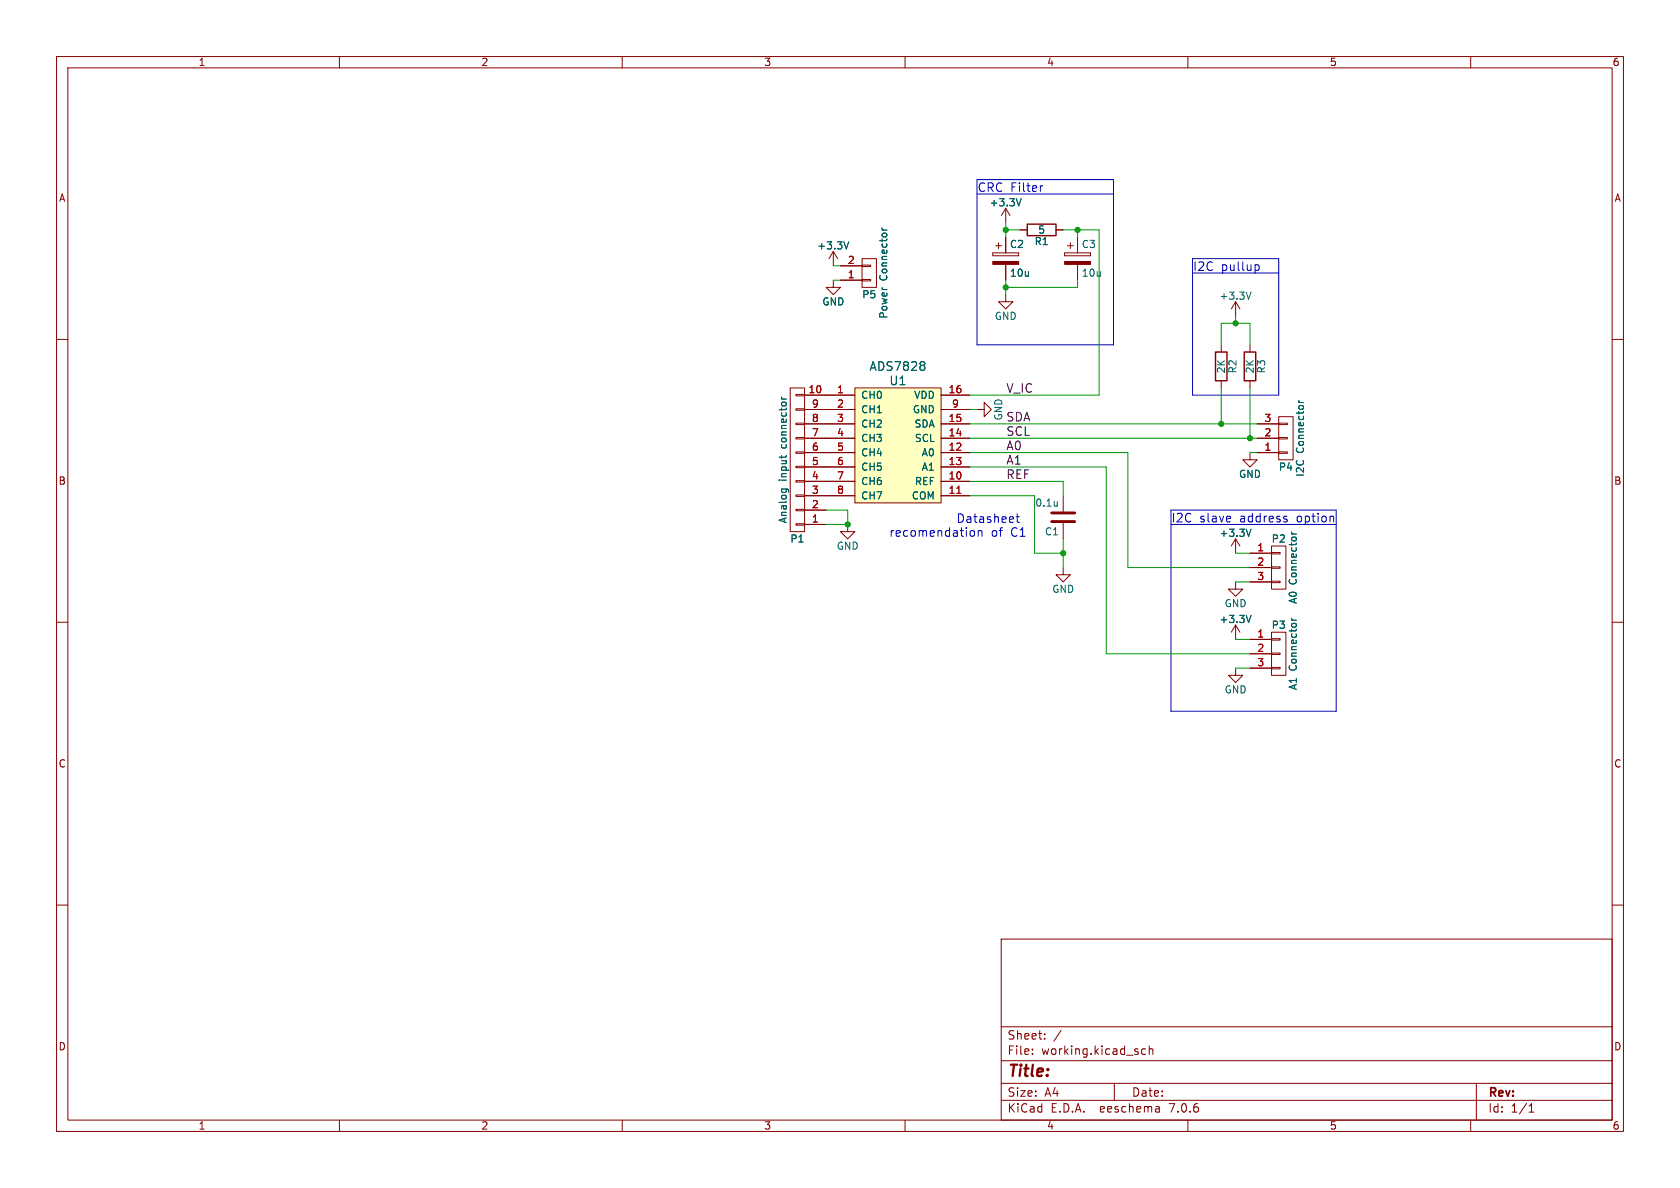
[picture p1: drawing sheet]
(kicad_sch (version 20230121) (generator eeschema)

 (paper "A4")

 (lib_symbols
  (symbol "main-rescue:+3.3V" (power) (pin_names (offset 0)) (in_bom yes) (on_board yes)
   (property "Reference" "#PWR" (at 0 -3.81 0) (effects (font (size 1.27 1.27)) hide))
   (property "Value" "+3.3V" (at 0 3.556 0) (effects (font (size 1.27 1.27))))
   (property "Footprint" "" (at 0 0 0) (effects (font (size 1.27 1.27))))
   (property "Datasheet" "" (at 0 0 0) (effects (font (size 1.27 1.27))))
   (symbol "+3.3V_0_1"
    (polyline (pts (xy -0.762 1.27) (xy 0 2.54)) (stroke (width 0) (type solid)) (fill (type none)))
    (polyline (pts (xy 0 0) (xy 0 2.54)) (stroke (width 0) (type solid)) (fill (type none)))
    (polyline (pts (xy 0 2.54) (xy 0.762 1.27)) (stroke (width 0) (type solid)) (fill (type none))))
   (symbol "+3.3V_1_1"
    (pin power_in line (at 0 0 90) (length 0) hide (name "+3V3" (effects (font (size 1.27 1.27)))) (number "1" (effects (font (size 1.27 1.27)))))))
  (symbol "main-rescue:ADS7828" (pin_names (offset 1.016)) (in_bom yes) (on_board yes)
   (property "Reference" "U" (at 0 11.43 0) (effects (font (size 1.524 1.524))))
   (property "Value" "ADS7828" (at 0 13.97 0) (effects (font (size 1.524 1.524))))
   (property "Footprint" "" (at 7.62 -13.97 0) (effects (font (size 1.524 1.524)) hide))
   (property "Datasheet" "http://www.ti.com/lit/ds/symlink/ads7828.pdf" (at 1.27 17.78 0) (effects (font (size 1.524 1.524)) hide))
   (symbol "ADS7828_0_1"
    (rectangle (start -7.62 10.16) (end 7.62 -10.16) (stroke (width 0) (type solid)) (fill (type background))))
   (symbol "ADS7828_1_1"
    (pin input line (at -12.7 8.89 0) (length 5.08) (name "CH0" (effects (font (size 1.27 1.27)))) (number "1" (effects (font (size 1.27 1.27)))))
    (pin input line (at 12.7 -6.35 180) (length 5.08) (name "REF" (effects (font (size 1.27 1.27)))) (number "10" (effects (font (size 1.27 1.27)))))
    (pin input line (at 12.7 -8.89 180) (length 5.08) (name "COM" (effects (font (size 1.27 1.27)))) (number "11" (effects (font (size 1.27 1.27)))))
    (pin input line (at 12.7 -1.27 180) (length 5.08) (name "A0" (effects (font (size 1.27 1.27)))) (number "12" (effects (font (size 1.27 1.27)))))
    (pin input line (at 12.7 -3.81 180) (length 5.08) (name "A1" (effects (font (size 1.27 1.27)))) (number "13" (effects (font (size 1.27 1.27)))))
    (pin input line (at 12.7 1.27 180) (length 5.08) (name "SCL" (effects (font (size 1.27 1.27)))) (number "14" (effects (font (size 1.27 1.27)))))
    (pin input line (at 12.7 3.81 180) (length 5.08) (name "SDA" (effects (font (size 1.27 1.27)))) (number "15" (effects (font (size 1.27 1.27)))))
    (pin input line (at 12.7 8.89 180) (length 5.08) (name "VDD" (effects (font (size 1.27 1.27)))) (number "16" (effects (font (size 1.27 1.27)))))
    (pin input line (at -12.7 6.35 0) (length 5.08) (name "CH1" (effects (font (size 1.27 1.27)))) (number "2" (effects (font (size 1.27 1.27)))))
    (pin input line (at -12.7 3.81 0) (length 5.08) (name "CH2" (effects (font (size 1.27 1.27)))) (number "3" (effects (font (size 1.27 1.27)))))
    (pin input line (at -12.7 1.27 0) (length 5.08) (name "CH3" (effects (font (size 1.27 1.27)))) (number "4" (effects (font (size 1.27 1.27)))))
    (pin input line (at -12.7 -1.27 0) (length 5.08) (name "CH4" (effects (font (size 1.27 1.27)))) (number "5" (effects (font (size 1.27 1.27)))))
    (pin input line (at -12.7 -3.81 0) (length 5.08) (name "CH5" (effects (font (size 1.27 1.27)))) (number "6" (effects (font (size 1.27 1.27)))))
    (pin input line (at -12.7 -6.35 0) (length 5.08) (name "CH6" (effects (font (size 1.27 1.27)))) (number "7" (effects (font (size 1.27 1.27)))))
    (pin input line (at -12.7 -8.89 0) (length 5.08) (name "CH7" (effects (font (size 1.27 1.27)))) (number "8" (effects (font (size 1.27 1.27)))))
    (pin input line (at 12.7 6.35 180) (length 5.08) (name "GND" (effects (font (size 1.27 1.27)))) (number "9" (effects (font (size 1.27 1.27)))))))
  (symbol "main-rescue:C" (pin_numbers hide) (pin_names (offset 0.254)) (in_bom yes) (on_board yes)
   (property "Reference" "C" (at 0.635 2.54 0) (effects (font (size 1.27 1.27)) (justify left)))
   (property "Value" "C" (at 0.635 -2.54 0) (effects (font (size 1.27 1.27)) (justify left)))
   (property "Footprint" "" (at 0.9652 -3.81 0) (effects (font (size 1.27 1.27))))
   (property "Datasheet" "" (at 0 0 0) (effects (font (size 1.27 1.27))))
   (symbol "C_0_1"
    (polyline (pts (xy -2.032 -0.762) (xy 2.032 -0.762)) (stroke (width 0.508) (type solid)) (fill (type none)))
    (polyline (pts (xy -2.032 0.762) (xy 2.032 0.762)) (stroke (width 0.508) (type solid)) (fill (type none))))
   (symbol "C_1_1"
    (pin passive line (at 0 3.81 270) (length 2.794) (name "~" (effects (font (size 1.016 1.016)))) (number "1" (effects (font (size 1.016 1.016)))))
    (pin passive line (at 0 -3.81 90) (length 2.794) (name "~" (effects (font (size 1.016 1.016)))) (number "2" (effects (font (size 1.016 1.016)))))))
  (symbol "main-rescue:CONN_01X02" (pin_names (offset 1.016) hide) (in_bom yes) (on_board yes)
   (property "Reference" "P" (at 0 3.81 0) (effects (font (size 1.27 1.27))))
   (property "Value" "CONN_01X02" (at 2.54 0 90) (effects (font (size 1.27 1.27))))
   (property "Footprint" "" (at 0 0 0) (effects (font (size 1.27 1.27))))
   (property "Datasheet" "" (at 0 0 0) (effects (font (size 1.27 1.27))))
   (symbol "CONN_01X02_0_1"
    (rectangle (start -1.27 -1.143) (end 0.254 -1.397) (stroke (width 0) (type solid)) (fill (type none)))
    (rectangle (start -1.27 1.397) (end 0.254 1.143) (stroke (width 0) (type solid)) (fill (type none)))
    (rectangle (start -1.27 2.54) (end 1.27 -2.54) (stroke (width 0) (type solid)) (fill (type none))))
   (symbol "CONN_01X02_1_1"
    (pin passive line (at -5.08 1.27 0) (length 3.81) (name "P1" (effects (font (size 1.27 1.27)))) (number "1" (effects (font (size 1.27 1.27)))))
    (pin passive line (at -5.08 -1.27 0) (length 3.81) (name "P2" (effects (font (size 1.27 1.27)))) (number "2" (effects (font (size 1.27 1.27)))))))
  (symbol "main-rescue:CONN_01X03" (pin_names (offset 1.016) hide) (in_bom yes) (on_board yes)
   (property "Reference" "P" (at 0 5.08 0) (effects (font (size 1.27 1.27))))
   (property "Value" "CONN_01X03" (at 2.54 0 90) (effects (font (size 1.27 1.27))))
   (property "Footprint" "" (at 0 0 0) (effects (font (size 1.27 1.27))))
   (property "Datasheet" "" (at 0 0 0) (effects (font (size 1.27 1.27))))
   (symbol "CONN_01X03_0_1"
    (rectangle (start -1.27 -2.413) (end 0.254 -2.667) (stroke (width 0) (type solid)) (fill (type none)))
    (rectangle (start -1.27 0.127) (end 0.254 -0.127) (stroke (width 0) (type solid)) (fill (type none)))
    (rectangle (start -1.27 2.667) (end 0.254 2.413) (stroke (width 0) (type solid)) (fill (type none)))
    (rectangle (start -1.27 3.81) (end 1.27 -3.81) (stroke (width 0) (type solid)) (fill (type none))))
   (symbol "CONN_01X03_1_1"
    (pin passive line (at -5.08 2.54 0) (length 3.81) (name "P1" (effects (font (size 1.27 1.27)))) (number "1" (effects (font (size 1.27 1.27)))))
    (pin passive line (at -5.08 0 0) (length 3.81) (name "P2" (effects (font (size 1.27 1.27)))) (number "2" (effects (font (size 1.27 1.27)))))
    (pin passive line (at -5.08 -2.54 0) (length 3.81) (name "P3" (effects (font (size 1.27 1.27)))) (number "3" (effects (font (size 1.27 1.27)))))))
  (symbol "main-rescue:CONN_01X10" (pin_names (offset 1.016) hide) (in_bom yes) (on_board yes)
   (property "Reference" "P" (at 0 13.97 0) (effects (font (size 1.27 1.27))))
   (property "Value" "CONN_01X10" (at 2.54 0 90) (effects (font (size 1.27 1.27))))
   (property "Footprint" "" (at 0 0 0) (effects (font (size 1.27 1.27))))
   (property "Datasheet" "" (at 0 0 0) (effects (font (size 1.27 1.27))))
   (symbol "CONN_01X10_0_1"
    (rectangle (start -1.27 -11.303) (end 0.254 -11.557) (stroke (width 0) (type solid)) (fill (type none)))
    (rectangle (start -1.27 -8.763) (end 0.254 -9.017) (stroke (width 0) (type solid)) (fill (type none)))
    (rectangle (start -1.27 -6.223) (end 0.254 -6.477) (stroke (width 0) (type solid)) (fill (type none)))
    (rectangle (start -1.27 -3.683) (end 0.254 -3.937) (stroke (width 0) (type solid)) (fill (type none)))
    (rectangle (start -1.27 -1.143) (end 0.254 -1.397) (stroke (width 0) (type solid)) (fill (type none)))
    (rectangle (start -1.27 1.397) (end 0.254 1.143) (stroke (width 0) (type solid)) (fill (type none)))
    (rectangle (start -1.27 3.937) (end 0.254 3.683) (stroke (width 0) (type solid)) (fill (type none)))
    (rectangle (start -1.27 6.477) (end 0.254 6.223) (stroke (width 0) (type solid)) (fill (type none)))
    (rectangle (start -1.27 9.017) (end 0.254 8.763) (stroke (width 0) (type solid)) (fill (type none)))
    (rectangle (start -1.27 11.557) (end 0.254 11.303) (stroke (width 0) (type solid)) (fill (type none)))
    (rectangle (start -1.27 12.7) (end 1.27 -12.7) (stroke (width 0) (type solid)) (fill (type none))))
   (symbol "CONN_01X10_1_1"
    (pin passive line (at -5.08 11.43 0) (length 3.81) (name "P1" (effects (font (size 1.27 1.27)))) (number "1" (effects (font (size 1.27 1.27)))))
    (pin passive line (at -5.08 -11.43 0) (length 3.81) (name "P10" (effects (font (size 1.27 1.27)))) (number "10" (effects (font (size 1.27 1.27)))))
    (pin passive line (at -5.08 8.89 0) (length 3.81) (name "P2" (effects (font (size 1.27 1.27)))) (number "2" (effects (font (size 1.27 1.27)))))
    (pin passive line (at -5.08 6.35 0) (length 3.81) (name "P3" (effects (font (size 1.27 1.27)))) (number "3" (effects (font (size 1.27 1.27)))))
    (pin passive line (at -5.08 3.81 0) (length 3.81) (name "P4" (effects (font (size 1.27 1.27)))) (number "4" (effects (font (size 1.27 1.27)))))
    (pin passive line (at -5.08 1.27 0) (length 3.81) (name "P5" (effects (font (size 1.27 1.27)))) (number "5" (effects (font (size 1.27 1.27)))))
    (pin passive line (at -5.08 -1.27 0) (length 3.81) (name "P6" (effects (font (size 1.27 1.27)))) (number "6" (effects (font (size 1.27 1.27)))))
    (pin passive line (at -5.08 -3.81 0) (length 3.81) (name "P7" (effects (font (size 1.27 1.27)))) (number "7" (effects (font (size 1.27 1.27)))))
    (pin passive line (at -5.08 -6.35 0) (length 3.81) (name "P8" (effects (font (size 1.27 1.27)))) (number "8" (effects (font (size 1.27 1.27)))))
    (pin passive line (at -5.08 -8.89 0) (length 3.81) (name "P9" (effects (font (size 1.27 1.27)))) (number "9" (effects (font (size 1.27 1.27)))))))
  (symbol "main-rescue:CP" (pin_numbers hide) (pin_names (offset 0.254)) (in_bom yes) (on_board yes)
   (property "Reference" "C" (at 0.635 2.54 0) (effects (font (size 1.27 1.27)) (justify left)))
   (property "Value" "CP" (at 0.635 -2.54 0) (effects (font (size 1.27 1.27)) (justify left)))
   (property "Footprint" "" (at 0.9652 -3.81 0) (effects (font (size 1.27 1.27))))
   (property "Datasheet" "" (at 0 0 0) (effects (font (size 1.27 1.27))))
   (symbol "CP_0_1"
    (rectangle (start -2.286 0.508) (end -2.286 1.016) (stroke (width 0) (type solid)) (fill (type none)))
    (rectangle (start -2.286 0.508) (end 2.286 0.508) (stroke (width 0) (type solid)) (fill (type none)))
    (polyline (pts (xy -1.778 2.286) (xy -0.762 2.286)) (stroke (width 0) (type solid)) (fill (type none)))
    (polyline (pts (xy -1.27 2.794) (xy -1.27 1.778)) (stroke (width 0) (type solid)) (fill (type none)))
    (rectangle (start 2.286 -0.508) (end -2.286 -1.016) (stroke (width 0) (type solid)) (fill (type outline)))
    (rectangle (start 2.286 1.016) (end -2.286 1.016) (stroke (width 0) (type solid)) (fill (type none)))
    (rectangle (start 2.286 1.016) (end 2.286 0.508) (stroke (width 0) (type solid)) (fill (type none))))
   (symbol "CP_1_1"
    (pin passive line (at 0 3.81 270) (length 2.794) (name "~" (effects (font (size 1.016 1.016)))) (number "1" (effects (font (size 1.016 1.016)))))
    (pin passive line (at 0 -3.81 90) (length 2.794) (name "~" (effects (font (size 1.016 1.016)))) (number "2" (effects (font (size 1.016 1.016)))))))
  (symbol "main-rescue:GND" (power) (pin_names (offset 0)) (in_bom yes) (on_board yes)
   (property "Reference" "#PWR" (at 0 -6.35 0) (effects (font (size 1.27 1.27)) hide))
   (property "Value" "GND" (at 0 -3.81 0) (effects (font (size 1.27 1.27))))
   (property "Footprint" "" (at 0 0 0) (effects (font (size 1.27 1.27))))
   (property "Datasheet" "" (at 0 0 0) (effects (font (size 1.27 1.27))))
   (symbol "GND_0_1"
    (polyline (pts (xy 0 0) (xy 0 -1.27) (xy 1.27 -1.27) (xy 0 -2.54) (xy -1.27 -1.27) (xy 0 -1.27)) (stroke (width 0) (type solid)) (fill (type none))))
   (symbol "GND_1_1"
    (pin power_in line (at 0 0 270) (length 0) hide (name "GND" (effects (font (size 1.27 1.27)))) (number "1" (effects (font (size 1.27 1.27)))))))
  (symbol "main-rescue:R" (pin_numbers hide) (pin_names (offset 0)) (in_bom yes) (on_board yes)
   (property "Reference" "R" (at 2.032 0 90) (effects (font (size 1.27 1.27))))
   (property "Value" "R" (at 0 0 90) (effects (font (size 1.27 1.27))))
   (property "Footprint" "" (at -1.778 0 90) (effects (font (size 1.27 1.27))))
   (property "Datasheet" "" (at 0 0 0) (effects (font (size 1.27 1.27))))
   (symbol "R_0_1"
    (rectangle (start -1.016 -2.54) (end 1.016 2.54) (stroke (width 0.254) (type solid)) (fill (type none))))
   (symbol "R_1_1"
    (pin passive line (at 0 3.81 270) (length 1.27) (name "~" (effects (font (size 1.27 1.27)))) (number "1" (effects (font (size 1.27 1.27)))))
    (pin passive line (at 0 -3.81 90) (length 1.27) (name "~" (effects (font (size 1.27 1.27)))) (number "2" (effects (font (size 1.27 1.27))))))))

 (junction (at 187.96 97.79) (diameter 0) (color 0 0 0 0))
 (junction (at 177.8 50.8) (diameter 0) (color 0 0 0 0))
 (junction (at 215.9 74.93) (diameter 0) (color 0 0 0 0))
 (junction (at 220.98 77.47) (diameter 0) (color 0 0 0 0))
 (junction (at 177.8 40.64) (diameter 0) (color 0 0 0 0))
 (junction (at 149.86 92.71) (diameter 0) (color 0 0 0 0))
 (junction (at 218.44 57.15) (diameter 0) (color 0 0 0 0))
 (junction (at 190.5 40.64) (diameter 0) (color 0 0 0 0))

 (wire (pts (xy 177.8 39.37) (xy 177.8 40.64)) (stroke (width 0) (type default)))
 (wire (pts (xy 187.96 97.79) (xy 187.96 100.33)) (stroke (width 0) (type default)))
 (wire (pts (xy 146.05 92.71) (xy 149.86 92.71)) (stroke (width 0) (type default)))
 (wire (pts (xy 218.44 97.79) (xy 220.98 97.79)) (stroke (width 0) (type default)))
 (polyline (pts (xy 226.06 45.72) (xy 226.06 69.85)) (stroke (width 0) (type default)))
 (polyline (pts (xy 207.01 125.73) (xy 236.22 125.73)) (stroke (width 0) (type default)))

 (wire (pts (xy 147.32 46.99) (xy 148.59 46.99)) (stroke (width 0) (type default)))
 (wire (pts (xy 182.88 97.79) (xy 187.96 97.79)) (stroke (width 0) (type default)))
 (wire (pts (xy 218.44 55.88) (xy 218.44 57.15)) (stroke (width 0) (type default)))
 (wire (pts (xy 177.8 50.8) (xy 177.8 52.07)) (stroke (width 0) (type default)))
 (wire (pts (xy 218.44 113.03) (xy 220.98 113.03)) (stroke (width 0) (type default)))
 (wire (pts (xy 147.32 49.53) (xy 148.59 49.53)) (stroke (width 0) (type default)))
 (wire (pts (xy 215.9 57.15) (xy 218.44 57.15)) (stroke (width 0) (type default)))
 (wire (pts (xy 171.45 77.47) (xy 220.98 77.47)) (stroke (width 0) (type default)))
 (wire (pts (xy 220.98 57.15) (xy 220.98 60.96)) (stroke (width 0) (type default)))
 (wire (pts (xy 187.96 85.09) (xy 187.96 87.63)) (stroke (width 0) (type default)))
 (wire (pts (xy 171.45 69.85) (xy 194.31 69.85)) (stroke (width 0) (type default)))
 (wire (pts (xy 172.72 72.39) (xy 171.45 72.39)) (stroke (width 0) (type default)))
 (polyline (pts (xy 172.72 60.96) (xy 172.72 31.75)) (stroke (width 0) (type default)))

 (wire (pts (xy 220.98 77.47) (xy 222.25 77.47)) (stroke (width 0) (type default)))
 (polyline (pts (xy 210.82 45.72) (xy 226.06 45.72)) (stroke (width 0) (type default)))
 (polyline (pts (xy 236.22 90.17) (xy 207.01 90.17)) (stroke (width 0) (type default)))

 (wire (pts (xy 194.31 40.64) (xy 194.31 69.85)) (stroke (width 0) (type default)))
 (wire (pts (xy 218.44 57.15) (xy 220.98 57.15)) (stroke (width 0) (type default)))
 (wire (pts (xy 187.96 40.64) (xy 190.5 40.64)) (stroke (width 0) (type default)))
 (wire (pts (xy 215.9 74.93) (xy 222.25 74.93)) (stroke (width 0) (type default)))
 (wire (pts (xy 149.86 90.17) (xy 149.86 92.71)) (stroke (width 0) (type default)))
 (polyline (pts (xy 172.72 34.29) (xy 196.85 34.29)) (stroke (width 0) (type default)))

 (wire (pts (xy 171.45 87.63) (xy 182.88 87.63)) (stroke (width 0) (type default)))
 (wire (pts (xy 182.88 87.63) (xy 182.88 97.79)) (stroke (width 0) (type default)))
 (wire (pts (xy 187.96 95.25) (xy 187.96 97.79)) (stroke (width 0) (type default)))
 (wire (pts (xy 218.44 102.87) (xy 220.98 102.87)) (stroke (width 0) (type default)))
 (wire (pts (xy 177.8 50.8) (xy 190.5 50.8)) (stroke (width 0) (type default)))
 (polyline (pts (xy 172.72 31.75) (xy 196.85 31.75)) (stroke (width 0) (type default)))

 (wire (pts (xy 171.45 85.09) (xy 187.96 85.09)) (stroke (width 0) (type default)))
 (wire (pts (xy 177.8 40.64) (xy 177.8 41.91)) (stroke (width 0) (type default)))
 (wire (pts (xy 171.45 74.93) (xy 215.9 74.93)) (stroke (width 0) (type default)))
 (polyline (pts (xy 236.22 125.73) (xy 236.22 90.17)) (stroke (width 0) (type default)))

 (wire (pts (xy 195.58 115.57) (xy 220.98 115.57)) (stroke (width 0) (type default)))
 (wire (pts (xy 199.39 80.01) (xy 199.39 100.33)) (stroke (width 0) (type default)))
 (polyline (pts (xy 207.01 92.71) (xy 236.22 92.71)) (stroke (width 0) (type default)))

 (wire (pts (xy 218.44 118.11) (xy 220.98 118.11)) (stroke (width 0) (type default)))
 (wire (pts (xy 180.34 40.64) (xy 177.8 40.64)) (stroke (width 0) (type default)))
 (polyline (pts (xy 226.06 69.85) (xy 210.82 69.85)) (stroke (width 0) (type default)))
 (polyline (pts (xy 196.85 60.96) (xy 172.72 60.96)) (stroke (width 0) (type default)))
 (polyline (pts (xy 210.82 48.26) (xy 226.06 48.26)) (stroke (width 0) (type default)))

 (wire (pts (xy 177.8 49.53) (xy 177.8 50.8)) (stroke (width 0) (type default)))
 (wire (pts (xy 199.39 100.33) (xy 220.98 100.33)) (stroke (width 0) (type default)))
 (wire (pts (xy 171.45 80.01) (xy 199.39 80.01)) (stroke (width 0) (type default)))
 (wire (pts (xy 146.05 90.17) (xy 149.86 90.17)) (stroke (width 0) (type default)))
 (wire (pts (xy 190.5 40.64) (xy 194.31 40.64)) (stroke (width 0) (type default)))
 (wire (pts (xy 215.9 68.58) (xy 215.9 74.93)) (stroke (width 0) (type default)))
 (wire (pts (xy 220.98 68.58) (xy 220.98 77.47)) (stroke (width 0) (type default)))
 (polyline (pts (xy 196.85 31.75) (xy 196.85 60.96)) (stroke (width 0) (type default)))

 (wire (pts (xy 190.5 50.8) (xy 190.5 49.53)) (stroke (width 0) (type default)))
 (wire (pts (xy 190.5 40.64) (xy 190.5 41.91)) (stroke (width 0) (type default)))
 (wire (pts (xy 171.45 82.55) (xy 195.58 82.55)) (stroke (width 0) (type default)))
 (polyline (pts (xy 210.82 69.85) (xy 210.82 45.72)) (stroke (width 0) (type default)))
 (polyline (pts (xy 207.01 90.17) (xy 207.01 125.73)) (stroke (width 0) (type default)))

 (wire (pts (xy 215.9 57.15) (xy 215.9 60.96)) (stroke (width 0) (type default)))
 (wire (pts (xy 195.58 82.55) (xy 195.58 115.57)) (stroke (width 0) (type default)))
 (wire (pts (xy 220.98 80.01) (xy 222.25 80.01)) (stroke (width 0) (type default)))

 (text "I2C pullup" (at 210.82 48.26 0) (effects (font (size 1.524 1.524)) (justify left bottom)))
 (text "I2C slave address option" (at 207.01 92.71 0) (effects (font (size 1.524 1.524)) (justify left bottom)))
 (text "CRC Filter" (at 172.72 34.29 0) (effects (font (size 1.524 1.524)) (justify left bottom)))
 (text "Datasheet \nrecomendation of C1" (at 181.61 95.25 0) (effects (font (size 1.524 1.524)) (justify right bottom)))

 (label "SCL" (at 177.8 77.47 0) (effects (font (size 1.524 1.524)) (justify left bottom)))
 (label "A1" (at 177.8 82.55 0) (effects (font (size 1.524 1.524)) (justify left bottom)))
 (label "SDA" (at 177.8 74.93 0) (effects (font (size 1.524 1.524)) (justify left bottom)))
 (label "REF" (at 177.8 85.09 0) (effects (font (size 1.524 1.524)) (justify left bottom)))
 (label "A0" (at 177.8 80.01 0) (effects (font (size 1.524 1.524)) (justify left bottom)))
 (label "V_IC" (at 177.8 69.85 0) (effects (font (size 1.524 1.524)) (justify left bottom)))

 (symbol (lib_id "main-rescue:ADS7828") (at 158.75 78.74 0) (unit 1) (in_bom yes) (on_board yes) (dnp no)
  (property "Reference" "U1" (at 158.75 67.31 0) (effects (font (size 1.524 1.524))))
  (property "Value" "ADS7828" (at 158.75 64.77 0) (effects (font (size 1.524 1.524))))
  (property "Footprint" "Housings_SSOP:TSSOP-16_4.4x5mm_Pitch0.65mm" (at 166.37 92.71 0) (effects (font (size 1.524 1.524)) hide))
  (property "Datasheet" "http://www.ti.com/lit/ds/symlink/ads7828.pdf" (at 160.02 60.96 0) (effects (font (size 1.524 1.524)) hide)) (pin "1") (pin "10") (pin "11") (pin "12") (pin "13") (pin "14") (pin "15") (pin "16") (pin "2") (pin "3") (pin "4") (pin "5") (pin "6") (pin "7") (pin "8") (pin "9"))

 (symbol (lib_id "main-rescue:CONN_01X03") (at 227.33 77.47 0) (mirror x) (unit 1) (in_bom yes) (on_board yes) (dnp no)
  (property "Reference" "P4" (at 227.33 82.55 0) (effects (font (size 1.27 1.27))))
  (property "Value" "I2C Connector" (at 229.87 77.47 90) (effects (font (size 1.27 1.27))))
  (property "Footprint" "Pin_Headers:Pin_Header_Straight_1x03" (at 227.33 77.47 0) (effects (font (size 1.27 1.27)) hide))
  (property "Datasheet" "" (at 227.33 77.47 0) (effects (font (size 1.27 1.27)))) (pin "1") (pin "2") (pin "3"))

 (symbol (lib_id "main-rescue:GND") (at 220.98 80.01 0) (unit 1) (in_bom yes) (on_board yes) (dnp no)
  (property "Reference" "#PWR01" (at 220.98 86.36 0) (effects (font (size 1.27 1.27)) hide))
  (property "Value" "GND" (at 220.98 83.82 0) (effects (font (size 1.27 1.27))))
  (property "Footprint" "" (at 220.98 80.01 0) (effects (font (size 1.27 1.27))))
  (property "Datasheet" "" (at 220.98 80.01 0) (effects (font (size 1.27 1.27)))) (pin "1"))

 (symbol (lib_id "main-rescue:GND") (at 172.72 72.39 90) (unit 1) (in_bom yes) (on_board yes) (dnp no)
  (property "Reference" "#PWR02" (at 179.07 72.39 0) (effects (font (size 1.27 1.27)) hide))
  (property "Value" "GND" (at 176.53 72.39 0) (effects (font (size 1.27 1.27))))
  (property "Footprint" "" (at 172.72 72.39 0) (effects (font (size 1.27 1.27))))
  (property "Datasheet" "" (at 172.72 72.39 0) (effects (font (size 1.27 1.27)))) (pin "1"))

 (symbol (lib_id "main-rescue:R") (at 215.9 64.77 0) (unit 1) (in_bom yes) (on_board yes) (dnp no)
  (property "Reference" "R2" (at 217.932 64.77 90) (effects (font (size 1.27 1.27))))
  (property "Value" "2K" (at 215.9 64.77 90) (effects (font (size 1.27 1.27))))
  (property "Footprint" "Resistors_ThroughHole:Resistor_Horizontal_RM7mm" (at 214.122 64.77 90) (effects (font (size 1.27 1.27)) hide))
  (property "Datasheet" "" (at 215.9 64.77 0) (effects (font (size 1.27 1.27)))) (pin "1") (pin "2"))

 (symbol (lib_id "main-rescue:R") (at 220.98 64.77 0) (unit 1) (in_bom yes) (on_board yes) (dnp no)
  (property "Reference" "R3" (at 223.012 64.77 90) (effects (font (size 1.27 1.27))))
  (property "Value" "2K" (at 220.98 64.77 90) (effects (font (size 1.27 1.27))))
  (property "Footprint" "Resistors_ThroughHole:Resistor_Horizontal_RM7mm" (at 219.202 64.77 90) (effects (font (size 1.27 1.27)) hide))
  (property "Datasheet" "" (at 220.98 64.77 0) (effects (font (size 1.27 1.27)))) (pin "1") (pin "2"))

 (symbol (lib_id "main-rescue:R") (at 184.15 40.64 270) (unit 1) (in_bom yes) (on_board yes) (dnp no)
  (property "Reference" "R1" (at 184.15 42.672 90) (effects (font (size 1.27 1.27))))
  (property "Value" "5" (at 184.15 40.64 90) (effects (font (size 1.27 1.27))))
  (property "Footprint" "Resistors_ThroughHole:Resistor_Horizontal_RM7mm" (at 184.15 38.862 90) (effects (font (size 1.27 1.27)) hide))
  (property "Datasheet" "" (at 184.15 40.64 0) (effects (font (size 1.27 1.27)))) (pin "1") (pin "2"))

 (symbol (lib_id "main-rescue:CONN_01X03") (at 226.06 100.33 0) (unit 1) (in_bom yes) (on_board yes) (dnp no)
  (property "Reference" "P2" (at 226.06 95.25 0) (effects (font (size 1.27 1.27))))
  (property "Value" "A0 Connector" (at 228.6 100.33 90) (effects (font (size 1.27 1.27))))
  (property "Footprint" "Pin_Headers:Pin_Header_Straight_1x03" (at 226.06 100.33 0) (effects (font (size 1.27 1.27)) hide))
  (property "Datasheet" "" (at 226.06 100.33 0) (effects (font (size 1.27 1.27)))) (pin "1") (pin "2") (pin "3"))

 (symbol (lib_id "main-rescue:GND") (at 218.44 102.87 0) (unit 1) (in_bom yes) (on_board yes) (dnp no)
  (property "Reference" "#PWR05" (at 218.44 109.22 0) (effects (font (size 1.27 1.27)) hide))
  (property "Value" "GND" (at 218.44 106.68 0) (effects (font (size 1.27 1.27))))
  (property "Footprint" "" (at 218.44 102.87 0) (effects (font (size 1.27 1.27))))
  (property "Datasheet" "" (at 218.44 102.87 0) (effects (font (size 1.27 1.27)))) (pin "1"))

 (symbol (lib_id "main-rescue:CONN_01X03") (at 226.06 115.57 0) (unit 1) (in_bom yes) (on_board yes) (dnp no)
  (property "Reference" "P3" (at 226.06 110.49 0) (effects (font (size 1.27 1.27))))
  (property "Value" "A1 Connector" (at 228.6 115.57 90) (effects (font (size 1.27 1.27))))
  (property "Footprint" "Pin_Headers:Pin_Header_Straight_1x03" (at 226.06 115.57 0) (effects (font (size 1.27 1.27)) hide))
  (property "Datasheet" "" (at 226.06 115.57 0) (effects (font (size 1.27 1.27)))) (pin "1") (pin "2") (pin "3"))

 (symbol (lib_id "main-rescue:GND") (at 218.44 118.11 0) (unit 1) (in_bom yes) (on_board yes) (dnp no)
  (property "Reference" "#PWR07" (at 218.44 124.46 0) (effects (font (size 1.27 1.27)) hide))
  (property "Value" "GND" (at 218.44 121.92 0) (effects (font (size 1.27 1.27))))
  (property "Footprint" "" (at 218.44 118.11 0) (effects (font (size 1.27 1.27))))
  (property "Datasheet" "" (at 218.44 118.11 0) (effects (font (size 1.27 1.27)))) (pin "1"))

 (symbol (lib_id "main-rescue:GND") (at 177.8 52.07 0) (unit 1) (in_bom yes) (on_board yes) (dnp no)
  (property "Reference" "#PWR08" (at 177.8 58.42 0) (effects (font (size 1.27 1.27)) hide))
  (property "Value" "GND" (at 177.8 55.88 0) (effects (font (size 1.27 1.27))))
  (property "Footprint" "" (at 177.8 52.07 0) (effects (font (size 1.27 1.27))))
  (property "Datasheet" "" (at 177.8 52.07 0) (effects (font (size 1.27 1.27)))) (pin "1"))

 (symbol (lib_id "main-rescue:C") (at 187.96 91.44 180) (unit 1) (in_bom yes) (on_board yes) (dnp no)
  (property "Reference" "C1" (at 187.325 93.98 0) (effects (font (size 1.27 1.27)) (justify left)))
  (property "Value" "0.1u" (at 187.325 88.9 0) (effects (font (size 1.27 1.27)) (justify left)))
  (property "Footprint" "Capacitors_SMD:C_0805" (at 186.9948 87.63 0) (effects (font (size 1.27 1.27)) hide))
  (property "Datasheet" "" (at 187.96 91.44 0) (effects (font (size 1.27 1.27)))) (pin "1") (pin "2"))

 (symbol (lib_id "main-rescue:GND") (at 187.96 100.33 0) (unit 1) (in_bom yes) (on_board yes) (dnp no)
  (property "Reference" "#PWR09" (at 187.96 106.68 0) (effects (font (size 1.27 1.27)) hide))
  (property "Value" "GND" (at 187.96 104.14 0) (effects (font (size 1.27 1.27))))
  (property "Footprint" "" (at 187.96 100.33 0) (effects (font (size 1.27 1.27))))
  (property "Datasheet" "" (at 187.96 100.33 0) (effects (font (size 1.27 1.27)))) (pin "1"))

 (symbol (lib_id "main-rescue:CONN_01X02") (at 153.67 48.26 0) (mirror x) (unit 1) (in_bom yes) (on_board yes) (dnp no)
  (property "Reference" "P5" (at 153.67 52.07 0) (effects (font (size 1.27 1.27))))
  (property "Value" "Power Connector" (at 156.21 48.26 90) (effects (font (size 1.27 1.27))))
  (property "Footprint" "Pin_Headers:Pin_Header_Straight_1x02" (at 153.67 48.26 0) (effects (font (size 1.27 1.27)) hide))
  (property "Datasheet" "" (at 153.67 48.26 0) (effects (font (size 1.27 1.27)))) (pin "1") (pin "2"))

 (symbol (lib_id "main-rescue:GND") (at 147.32 49.53 0) (unit 1) (in_bom yes) (on_board yes) (dnp no)
  (property "Reference" "#PWR010" (at 147.32 55.88 0) (effects (font (size 1.27 1.27)) hide))
  (property "Value" "GND" (at 147.32 53.34 0) (effects (font (size 1.27 1.27))))
  (property "Footprint" "" (at 147.32 49.53 0) (effects (font (size 1.27 1.27))))
  (property "Datasheet" "" (at 147.32 49.53 0) (effects (font (size 1.27 1.27)))) (pin "1"))

 (symbol (lib_id "main-rescue:CP") (at 177.8 45.72 0) (unit 1) (in_bom yes) (on_board yes) (dnp no)
  (property "Reference" "C2" (at 178.435 43.18 0) (effects (font (size 1.27 1.27)) (justify left)))
  (property "Value" "10u" (at 178.435 48.26 0) (effects (font (size 1.27 1.27)) (justify left)))
  (property "Footprint" "Capacitors_ThroughHole:C_Radial_D5_L11_P2" (at 178.7652 49.53 0) (effects (font (size 1.27 1.27)) hide))
  (property "Datasheet" "" (at 177.8 45.72 0) (effects (font (size 1.27 1.27)))) (pin "1") (pin "2"))

 (symbol (lib_id "main-rescue:CP") (at 190.5 45.72 0) (unit 1) (in_bom yes) (on_board yes) (dnp no)
  (property "Reference" "C3" (at 191.135 43.18 0) (effects (font (size 1.27 1.27)) (justify left)))
  (property "Value" "10u" (at 191.135 48.26 0) (effects (font (size 1.27 1.27)) (justify left)))
  (property "Footprint" "Capacitors_ThroughHole:C_Radial_D5_L11_P2" (at 191.4652 49.53 0) (effects (font (size 1.27 1.27)) hide))
  (property "Datasheet" "" (at 190.5 45.72 0) (effects (font (size 1.27 1.27)))) (pin "1") (pin "2"))

 (symbol (lib_id "main-rescue:CONN_01X10") (at 140.97 81.28 180) (unit 1) (in_bom yes) (on_board yes) (dnp no)
  (property "Reference" "P1" (at 140.97 95.25 0) (effects (font (size 1.27 1.27))))
  (property "Value" "Analog input connector" (at 138.43 81.28 90) (effects (font (size 1.27 1.27))))
  (property "Footprint" "Pin_Headers:Pin_Header_Straight_1x10" (at 140.97 81.28 0) (effects (font (size 1.27 1.27)) hide))
  (property "Datasheet" "" (at 140.97 81.28 0) (effects (font (size 1.27 1.27)))) (pin "1") (pin "10") (pin "2") (pin "3") (pin "4") (pin "5") (pin "6") (pin "7") (pin "8") (pin "9"))

 (symbol (lib_id "main-rescue:GND") (at 149.86 92.71 0) (unit 1) (in_bom yes) (on_board yes) (dnp no)
  (property "Reference" "#PWR?" (at 149.86 99.06 0) (effects (font (size 1.27 1.27)) hide))
  (property "Value" "GND" (at 149.86 96.52 0) (effects (font (size 1.27 1.27))))
  (property "Footprint" "" (at 149.86 92.71 0) (effects (font (size 1.27 1.27))))
  (property "Datasheet" "" (at 149.86 92.71 0) (effects (font (size 1.27 1.27)))) (pin "1"))

 (symbol (lib_id "main-rescue:+3.3V") (at 177.8 39.37 0) (unit 1) (in_bom yes) (on_board yes) (dnp no)
  (property "Reference" "#PWR?" (at 177.8 43.18 0) (effects (font (size 1.27 1.27)) hide))
  (property "Value" "+3.3V" (at 177.8 35.814 0) (effects (font (size 1.27 1.27))))
  (property "Footprint" "" (at 177.8 39.37 0) (effects (font (size 1.27 1.27))))
  (property "Datasheet" "" (at 177.8 39.37 0) (effects (font (size 1.27 1.27)))) (pin "1"))

 (symbol (lib_id "main-rescue:+3.3V") (at 218.44 97.79 0) (unit 1) (in_bom yes) (on_board yes) (dnp no)
  (property "Reference" "#PWR?" (at 218.44 101.6 0) (effects (font (size 1.27 1.27)) hide))
  (property "Value" "+3.3V" (at 218.44 94.234 0) (effects (font (size 1.27 1.27))))
  (property "Footprint" "" (at 218.44 97.79 0) (effects (font (size 1.27 1.27))))
  (property "Datasheet" "" (at 218.44 97.79 0) (effects (font (size 1.27 1.27)))) (pin "1"))

 (symbol (lib_id "main-rescue:+3.3V") (at 218.44 113.03 0) (unit 1) (in_bom yes) (on_board yes) (dnp no)
  (property "Reference" "#PWR?" (at 218.44 116.84 0) (effects (font (size 1.27 1.27)) hide))
  (property "Value" "+3.3V" (at 218.44 109.474 0) (effects (font (size 1.27 1.27))))
  (property "Footprint" "" (at 218.44 113.03 0) (effects (font (size 1.27 1.27))))
  (property "Datasheet" "" (at 218.44 113.03 0) (effects (font (size 1.27 1.27)))) (pin "1"))

 (symbol (lib_id "main-rescue:+3.3V") (at 147.32 46.99 0) (unit 1) (in_bom yes) (on_board yes) (dnp no)
  (property "Reference" "#PWR?" (at 147.32 50.8 0) (effects (font (size 1.27 1.27)) hide))
  (property "Value" "+3.3V" (at 147.32 43.434 0) (effects (font (size 1.27 1.27))))
  (property "Footprint" "" (at 147.32 46.99 0) (effects (font (size 1.27 1.27))))
  (property "Datasheet" "" (at 147.32 46.99 0) (effects (font (size 1.27 1.27)))) (pin "1"))

 (symbol (lib_id "main-rescue:+3.3V") (at 218.44 55.88 0) (unit 1) (in_bom yes) (on_board yes) (dnp no)
  (property "Reference" "#PWR?" (at 218.44 59.69 0) (effects (font (size 1.27 1.27)) hide))
  (property "Value" "+3.3V" (at 218.44 52.324 0) (effects (font (size 1.27 1.27))))
  (property "Footprint" "" (at 218.44 55.88 0) (effects (font (size 1.27 1.27))))
  (property "Datasheet" "" (at 218.44 55.88 0) (effects (font (size 1.27 1.27)))) (pin "1"))

 (sheet_instances (path "" (page "1"))))
